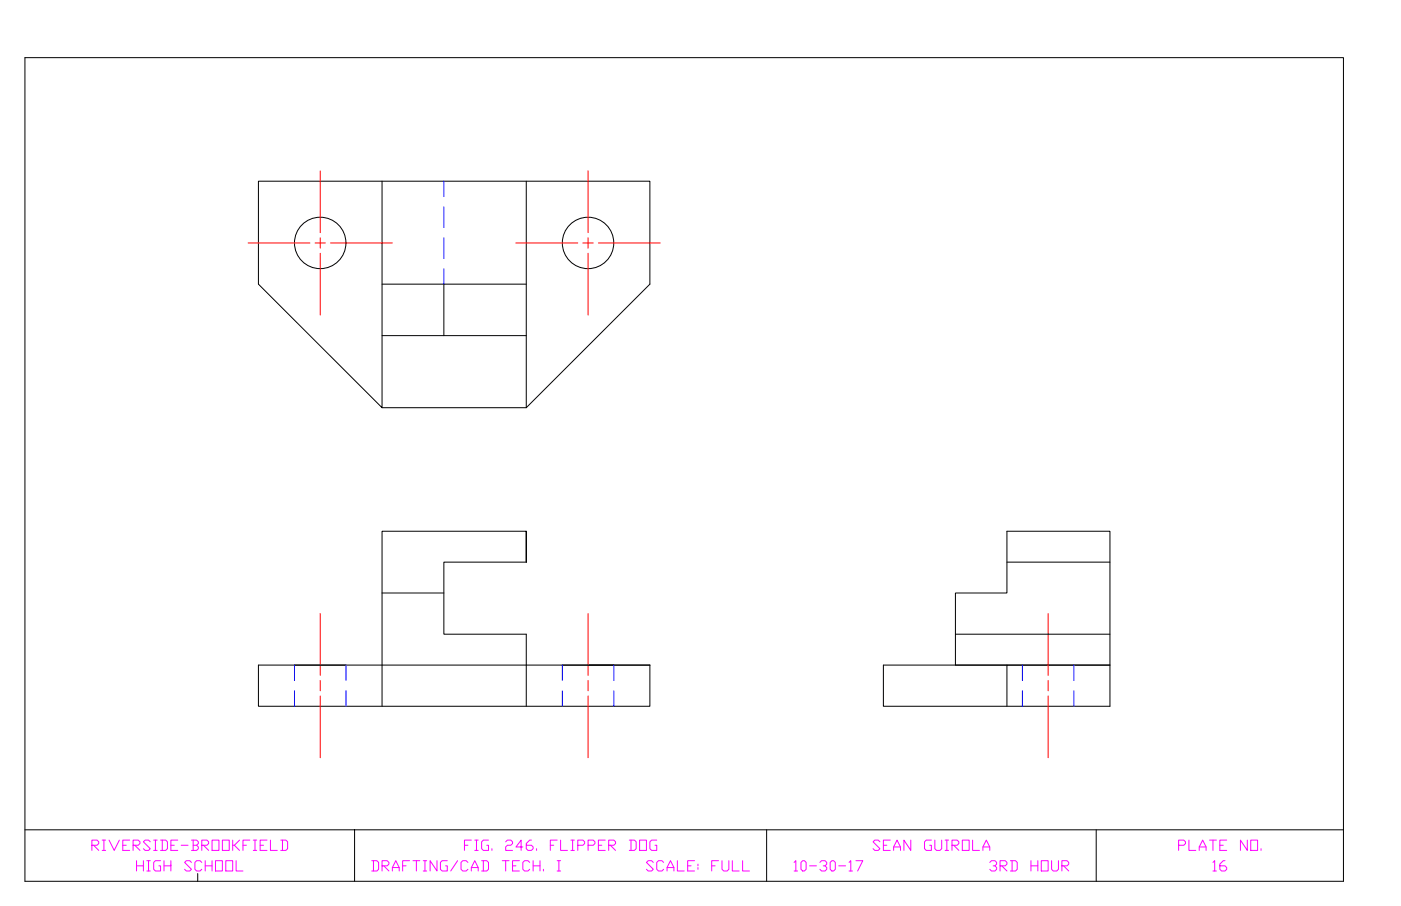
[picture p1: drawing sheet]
<svg xmlns="http://www.w3.org/2000/svg" width="432mm" height="279mm" viewBox="0 0 432 279" stroke-linecap="round" stroke-linejoin="round" font-family="sans-serif">
<!-- layer: Boarder Line -->
<path d="M7.7 17.8h406.4v254h-406.4M7.7 255.9h406.4M109.3 255.9v15.9M236.3 255.9v15.9M337.9 255.9v15.9" fill="none" stroke="#000" stroke-width=".31"/>
<!-- layer: 0 -->
<g fill="none" stroke="#000" stroke-width=".31">
<path d="M7.7 17.8v254M117.8 55.9v69.8l-38.1-38.1v-31.7h120.6v31.7l-38.1 38.1h-44.4M162.2 55.9v69.8M117.8 87.6h44.4M136.8 87.6v15.9M117.8 103.5h44.4M162.2 163.8v9.6v-9.6h-44.4v54M162.2 173.4h-25.4v22.2h25.4v22.2M310.3 173.4h31.8M117.8 182.9h19M294.5 195.6h47.6M79.7 205.1h120.6v12.7h-120.6z"/>
<path d="M90.8 205.1h15.8M173.3 205.1h15.9M294.5 205.1v-22.2h15.8v-19.1h31.8v54h-69.8v-12.7h69.8h-31.8v12.7"/>
<circle cx="98.7" cy="74.9" r="7.9"/>
<circle cx="181.2" cy="74.9" r="7.9"/>
</g>
<!-- layer: Hidden Lines -->
<g fill="none" stroke="#00f" stroke-width=".31">
<path d="M136.8 55.9v4.7M136.8 63.8v6.4M136.8 73.3v6.4M136.8 82.9v4.7M90.8 205.1v4.8M90.8 213v4.8M106.6 205.1v4.8M106.6 213v4.8M173.3 205.1v4.8M173.3 213v4.8M189.2 205.1v4.8M189.2 213v4.8"/>
<path d="M315.1 205.1v4.8M315.1 213v4.8M331 205.1v4.8M331 213v4.8"/>
</g>
<!-- layer: Center Lines -->
<g fill="none" stroke="#f00" stroke-width=".31">
<path d="M98.7 52.7v19.1M181.3 52.7v19.1M76.5 74.9h19M97.1 74.9h3.2M98.7 73.3v3.2M98.7 78.1v19.1M101.9 74.9h19M159 74.9h19.1M179.7 74.9h3.1M181.3 73.3v3.2M181.3 78.1v19.1M184.4 74.9h19.1"/>
<path d="M98.7 189.2v19.1M181.3 189.2v19.1M323 189.2v19.1M98.7 209.9v3.1M98.7 214.6v19.1M181.3 209.9v3.1M181.3 214.6v19.1M323 209.9v3.1M323 214.6v19.1"/>
</g>
<g font-size="6.6" fill="#f0f">
<text x="27.5" y="263.5">RIVERSIDE-BROOKFIELD</text>
<text x="142.2" y="263.5">FIG. 246. FLIPPER DOG</text>
<text x="268.1" y="263.5">SEAN GUIROLA</text>
<text x="362.3" y="263.5">PLATE NO.</text>
<text x="41.3" y="269.9">HIGH SCHOOL</text>
<text x="113.6" y="269.9">DRAFTING/CAD TECH. I SCALE: FULL</text>
<text x="243.8" y="269.9">10-30-17 3RD HOUR</text>
<text x="372.9" y="269.9">16</text>
</g>
<text font-size="2.6" x="108.3" y="257.2">XX</text>
</svg>
